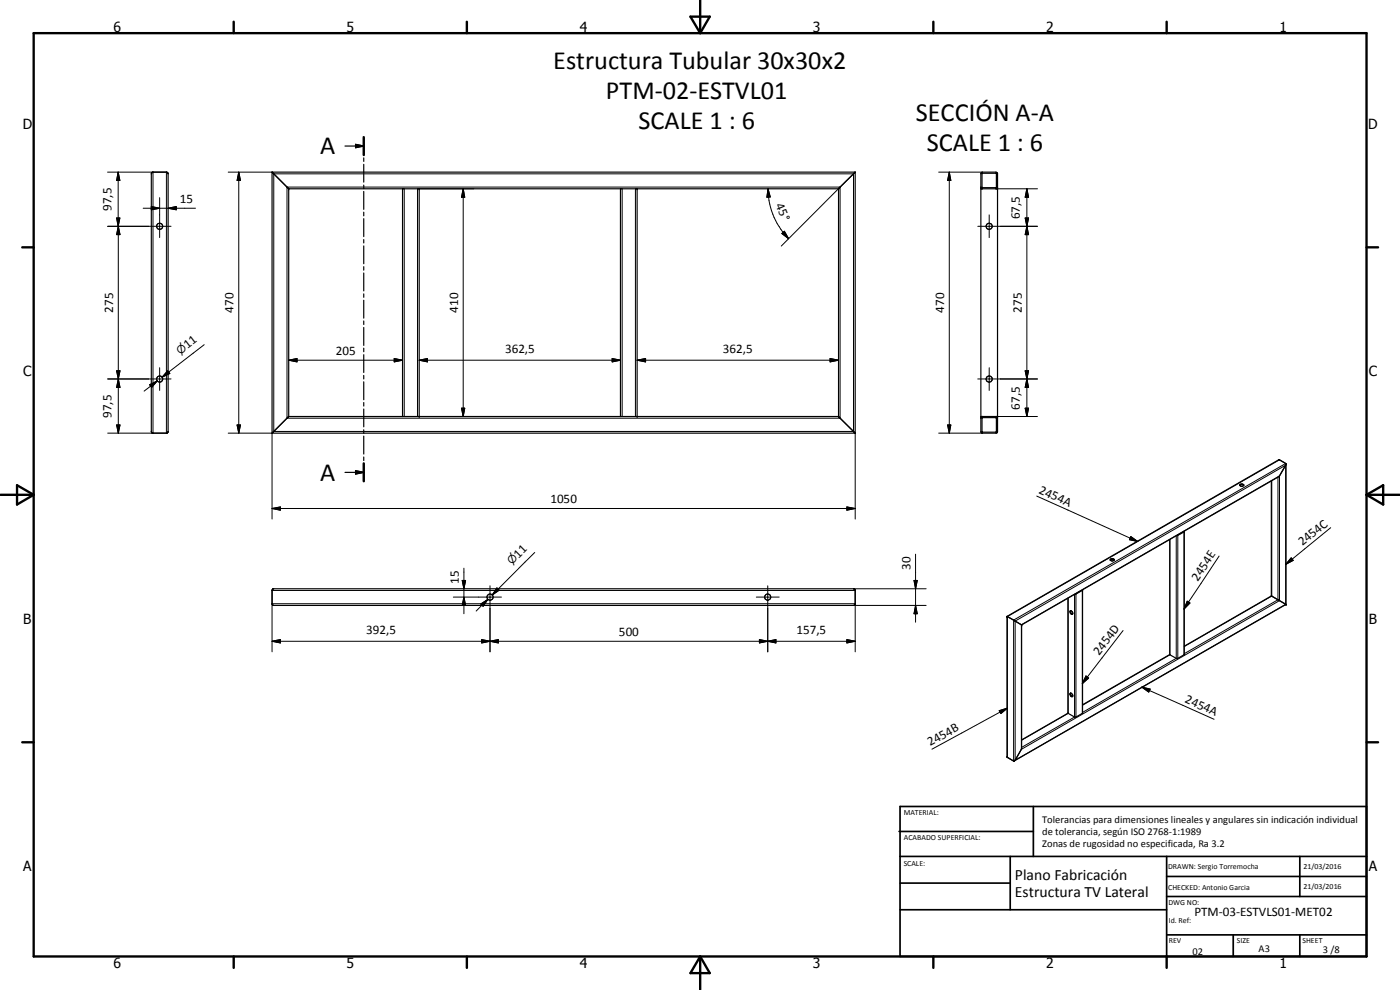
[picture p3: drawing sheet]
<svg xmlns="http://www.w3.org/2000/svg" width="420mm" height="297mm" viewBox="0 0 420 297" stroke-linecap="round" stroke-linejoin="round" font-family="sans-serif">
<g fill="none" stroke="#000" stroke-width=".35">
<path d="M45.5 51.9l.4-.3h4l.5 .6v77.3l-.3 .5h-4.3l-.4-.5zM81.6 51.6v78.4h175.1v-78.4M81.6 51.6l5 5M81.6 51.6h175.1M86.6 56.6v68.4M86.6 56.6h165.1M103.5 43.8h5.7M106.7 43.3l2.5 .5-2.5 .5zM109.2 41.1v5.4M109.2 47.4v1M109.2 49.3v5.4M109.2 55.5v1.1"/>
<path d="M109.2 57.4v5.4M120.8 56.6v68.4M125.8 56.6v68.4M186.2 56.6v68.4M191.2 56.6v68.4M251.7 56.6v68.4M256.7 51.6l-5 5M294.4 56.6h5M294.4 56.3l.3 .3M294.4 51.9l.4-.3h4.1l.5 .4v77.6l-.4 .4h-4.3l-.3-.4zM294.7 52.1l4.3-.1v4.2l-4.2 .1zM299.4 56.3l-.4 .3"/>
<path d="M109.2 63.7v1.1M109.2 65.6v5.4M109.2 71.9v1M109.2 73.8v5.3M109.2 80v1.1M109.2 81.9v5.4M109.2 88.2v1M109.2 90.1v5.4M109.2 96.3v1.1M109.2 98.3v5.3M109.2 104.5v1M109.2 106.4v5.4"/>
<path d="M109.2 112.6v1.1M109.2 114.6v5.3M86.6 125h165.1M86.6 125l-4.9 5M109.2 120.8v1M109.2 122.7v5.4M109.2 128.9v1.1M109.2 130.9v5.3M109.2 137.1v1.1M109.2 139.1v5.3M251.7 125l4.9 5M294.4 125h5"/>
<path d="M294.7 125.4l4.3-.1v4.2l-4.2 .2zM294.8 125.3h.1M294.8 125l-.4 .3M298.9 125l.5 .3M385.9 139.1h.1M385.9 139.1l-2.2-1.1-81.5 47M385.9 139.1v42.3M385.9 139.3l-2.1 3.7-77.2 44.5M103.5 141.7h5.7M106.7 141.2l2.5 .5-2.5 .5zM355.4 159.4v37l-2.2 1.2-2.1-1.2M355.4 159.5l-2.3 1.2"/>
<path d="M372.1 145.5a.61 .61 0 0 1 .6-.3 .61 .61 0 0 1 .5 .5l-.6 .2zM372.1 145.7l.3-.3 .9 .3M381.5 144.3v34.5M81.9 176.7h174.4l.4 .5v3.9l-.4 .6h-174.3l-.4-.6v-3.9zM320.5 179.5v34.5M324.9 177v37l-2.2 1.2-2.2-1.2M324.9 177.1l-2.3 1.2M333.2 168.1l.3-.3 .9 .3M333.2 167.8l.5-.2 .6 .2a.55 .55 0 0 1-.5 .5 .55 .55 0 0 1-.6-.5zM351.1 161.9v34.5M381.5 178.8l4.4 2.5M381.5 178.8l-26.1 15.1"/>
<path d="M302.2 185v42.1l2.2 1.2M302.2 185l4.4 2.5M306.6 187.5v37.1l-2.2 3.7M321.3 183.2a.63 .63 0 0 0-.1 .7 .63 .63 0 0 0 .7 .4M321.4 183.2l-.1 .4 .6 .6M321.4 183.2l.5 .5v.6M351.1 196.4l-26.2 15.1M385.9 181.3v.1M385.9 181.4h.1M385.9 181.4l-81.5 46.9M320.5 214l-13.9 8M321.3 207.9a.6 .6 0 0 1 .6 .4 .6 .6 0 0 1-.3 .7h-.1a.73 .73 0 0 1-.2-1.1z"/>
<path d="M321.3 207.9a.75 .75 0 0 0 .6 1.1"/>
<circle cx="47.9" cy="67.9" r=".92"/>
<circle cx="296.9" cy="67.9" r=".93"/>
<circle cx="47.9" cy="113.7" r=".92"/>
<circle cx="296.9" cy="113.7" r=".92"/>
<circle cx="147.1" cy="179.2" r=".92"/>
<circle cx="230.4" cy="179.1" r=".93"/>
</g>
<g fill="none" stroke="#000" stroke-width=".3">
<path d="M32.3 51.6h13.6v78.4h-13.6M35.5 51.6l.5 2.5h-1zM35.5 51.6v78.4M47.9 59.3v12M49.9 51.6v78.4M68.5 51.6h13.1M71.7 51.6l.5 2.5h-1zM71.7 51.6v78.4M82.2 52.2h173.9v77.3h-173.9zM86.1 56.1h166v69.4h-166zM121.3 56.6v68.4M125.3 56.6v68.4"/>
<path d="M125.8 56.6h16.4M139 56.6l.5 2.6h-1zM139 56.6v68.4M186.7 56.6v68.4M190.7 56.6v68.4M230.5 56.6l.7 2.5-1 .1zM230.5 56.6a21.6 21.6 0 0 0 6.2 15M252.1 56.1l-17.6 17.7M281.7 51.6h13.1M284.9 51.6l.5 2.5h-1zM284.9 51.6v78.4M298.9 56.6h12.5"/>
<path d="M308.2 56.6l.5 2.6h-1zM308.2 56.6v68.4M32.3 67.9h19M35 65.4h1l-.5 2.5zM35.5 67.9l.5 2.5h-1zM43 62.5h15.7M45.4 62l2.5 .5-2.5 .4zM50.4 62.5l2.5-.5v.9zM234.6 70.1l.8-.7 1.3 2.2zM293.4 67.9h18M296.9 64.5v6.8M307.7 65.4h1l-.5 2.5z"/>
<path d="M307.7 65.4l1 5h-1l1-5zM308.2 67.9l.5 2.5h-1zM32.3 113.7h19M35 111.3h1l-.5 2.4zM35.5 113.7l.5 2.5h-1zM44.9 115.4l2.3-1.1-1.7 1.9zM47.2 114.3l-3.9 3M47.9 110.3v6.8M50.3 111.3l.7 .8-2.3 1.1zM50.6 111.6l-1.9 1.6M61.3 103.4l-12.6 9.8M86.6 108.1l2.5-.5v1z"/>
<path d="M86.6 108.1h34.2M118.3 107.6l2.5 .5-2.5 .5zM125.8 108.1l2.5-.5v1zM125.8 108.1h60.4M183.7 107.6l2.5 .5-2.5 .5zM191.2 108.1l2.5-.5v1zM191.2 108.1h60.5M249.1 107.6l2.6 .5-2.6 .5zM293.4 113.7h18M296.9 110.3v6.8M307.7 111.3h1l-.5 2.4zM308.2 113.7l.5 2.5h-1z"/>
<path d="M35 127.5h1l-.5 2.5zM68.5 130h13.1v25.7M71.2 127.5h1l-.5 2.5zM125.8 125h16.4M138.5 122.5h1l-.5 2.5zM256.7 130v25.7M281.7 130h13.1M284.4 127.5h1l-.5 2.5zM298.9 125h12.5M307.7 122.5h1l-.5 2.5zM384 138l-81.7 47v42.2M385.9 139.1l-81.7 47v42.2"/>
<path d="M81.6 152.6l2.5-.5v1zM81.6 152.6h175.1M254.2 152.1l2.5 .5-2.5 .5zM311.1 148.8l30.3 13.7M355.3 159.6v36.9M381.7 144.3v34.6l-26.3 15.1M383.5 143.2v36.8l-28.1 16.1M399.4 158.3l-13.5 11M81.6 177.2h175.1M136 179.2h14.5M138.7 174.2h1l-.5 2.5zM139.2 179.2l.5 2.5h-1z"/>
<path d="M139.2 170.5v13.6M146.4 179.8l-3.5 3.5M147.1 175.8v19.8M149.1 176.4l.7 .7-2.1 1.4zM149.5 176.7l-1.8 1.8M160.5 165.8l-12.8 12.7M227 179.2h6.8M230.4 175.8v19.8M256.1 176.7h21.8M274.3 174.2h1l-.5 2.5zM274.8 166.3v20.4M320.6 179.5v34.5l-14 8.1"/>
<path d="M322.5 178.4v36.7l-15.9 9.1M322.9 178.2v36.9M324.8 177.2v36.8M339.4 161l2 1.5-2.4-.6zM351.1 161.8v34.7l-26.2 15.1M353 160.8v36.7l-28.1 16.2M353.5 160.7v36.8M365.9 166.8l-10.6 16M387.5 167.4l.6 .7-2.2 1.2zM81.6 192.4l2.5-.5v1zM81.6 195.6v-14.5h175.1v14.5M81.6 192.4h175.1"/>
<path d="M144.3 181.2l2.1-1.4-1.4 2.1zM144.6 191.9l2.5 .5-2.5 .5zM144.6 191.9l5 1v-1l-5 1zM147.1 192.4l2.5-.5v1zM227.9 191.9l2.5 .5-2.5 .5zM230.4 192.4l2.5-.5v1zM254.2 191.9l2.5 .5-2.5 .5zM256.1 181.7h21.8M274.8 181.7l.5 2.4h-1zM304.7 186.4l81.2-46.8v41.7l-81.2 46.8zM306.5 187.5l77.5-44.7v37.4l-77.5 44.6zM337 189.2l-12.2 15.9"/>
<path d="M356.3 180.4l.8 .5-1.8 1.9zM299.9 213.2l2.4-.7-1.9 1.6zM302.3 212.5l-22.6 12.3M325.9 202.8l.8 .7-1.9 1.6zM342.7 206.2l2.5 .6-.4 .8zM342.7 206.2l21.7 9.6"/>
</g>
<g fill="#000">
<circle cx="86.6" cy="56.6" r=".18"/>
<circle cx="125.8" cy="56.6" r=".18"/>
<circle cx="191.2" cy="56.6" r=".18"/>
<circle cx="251.7" cy="56.6" r=".18"/>
<circle cx="299.4" cy="56.6" r=".18"/>
<circle cx="125.8" cy="125" r=".18"/>
<circle cx="191.2" cy="125" r=".18"/>
<circle cx="299.4" cy="125" r=".18"/>
<circle cx="302.2" cy="185" r=".18"/>
<circle cx="306.6" cy="187.5" r=".18"/>
<circle cx="385.9" cy="181.4" r=".18"/>
</g>
<g fill="none" stroke="#000" stroke-width=".71">
<path d="M10.1 9.9h400v277.1h-400zM70.1 6.5v3.4M140.1 6.5v3.4M207.2 5h5.8l-2.9 4.9zM210.1 0v9.9M280.1 6.5v3.4M350.1 6.5v3.4M109.2 41.1v5.4M6.7 74.2h3.4M410.1 74.2h3.5M109.2 139v5.4M.1 148.5h10"/>
<path d="M5.1 145.6l5 2.9-5 2.9zM410.1 148.5h10M410.1 148.5l5-2.9v5.8zM6.7 222.7h3.4M410.1 222.7h3.5M70.1 287v3.4M140.1 287v3.4M210.1 287v10M210.1 287l2.9 5h-5.8zM280.1 287v3.4M350.1 287v3.4"/>
</g>
<g fill="none" stroke="#000" stroke-width=".51">
<path d="M269.8 249.5h40.3M270.1 242h140v45h-140zM270.1 257h140M303.2 257v16M310.1 242v15M350.1 257v30M390.1 257v12M270.1 265h33.1M270.1 273h80M350.1 269h60M350.1 263h60M350.1 280.5h60"/>
<path d="M370.1 280.5v6.5M390.1 280.5v6.5"/>
</g>
<g fill="#000">
<path d="M35.5 51.6l.5 2.5h-1zM71.7 51.6l.5 2.5h-1zM106.7 43.3l2.5 .5-2.5 .5zM139 56.6l.5 2.6h-1zM230.5 56.6l.7 2.5-1 .1zM284.9 51.6l.5 2.5h-1zM308.2 56.6l.5 2.6h-1zM35 65.4h1l-.5 2.5zM35.5 67.9l.5 2.5h-1zM45.4 62l2.5 .5-2.5 .4zM50.4 62.5l2.5-.5v.9zM234.6 70.1l.8-.7 1.3 2.2z"/>
<path d="M307.7 65.4h1l-.5 2.5zM308.2 67.9l.5 2.5h-1zM35 111.3h1l-.5 2.4zM35.5 113.7l.5 2.5h-1zM44.9 115.4l2.3-1.1-1.7 1.9zM50.3 111.3l.7 .8-2.3 1.1zM86.6 108.1l2.5-.5v1zM118.3 107.6l2.5 .5-2.5 .5zM125.8 108.1l2.5-.5v1zM183.7 107.6l2.5 .5-2.5 .5zM191.2 108.1l2.5-.5v1zM249.1 107.6l2.6 .5-2.6 .5z"/>
<path d="M307.7 111.3h1l-.5 2.4zM308.2 113.7l.5 2.5h-1zM35 127.5h1l-.5 2.5zM71.2 127.5h1l-.5 2.5zM138.5 122.5h1l-.5 2.5zM284.4 127.5h1l-.5 2.5zM307.7 122.5h1l-.5 2.5zM81.6 152.6l2.5-.5v1zM106.7 141.2l2.5 .5-2.5 .5zM254.2 152.1l2.5 .5-2.5 .5zM138.7 174.2h1l-.5 2.5zM149.1 176.4l.7 .7-2.1 1.4z"/>
<path d="M274.3 174.2h1l-.5 2.5zM339.4 161l2 1.5-2.4-.6zM387.5 167.4l.6 .7-2.2 1.2zM81.6 192.4l2.5-.5v1zM139.2 179.2l.5 2.5h-1zM144.6 191.9l2.5 .5-2.5 .5zM144.3 181.2l2.1-1.4-1.4 2.1zM147.1 192.4l2.5-.5v1zM227.9 191.9l2.5 .5-2.5 .5zM230.4 192.4l2.5-.5v1zM254.2 191.9l2.5 .5-2.5 .5zM274.8 181.7l.5 2.4h-1z"/>
<path d="M356.3 180.4l.8 .5-1.8 1.9zM299.9 213.2l2.4-.7-1.9 1.6zM325.9 202.8l.8 .7-1.9 1.6zM342.7 206.2l2.5 .6-.4 .8z"/>
</g>
<g font-size="7.9">
<text x="166" y="20.7">Estructura Tubular 30x30x2</text>
<text x="181.9" y="29.6">PTM-02-ESTVL01</text>
<text x="191.6" y="38.7">SCALE 1 : 6</text>
<text x="274.9" y="36.4">SECCIÓN A-A</text>
<text x="96.1" y="46.4">A</text>
<text x="278.1" y="45.4">SCALE 1 : 6</text>
<text x="96.1" y="144.3">A</text>
</g>
<g font-size="4.7">
<text x="304.6" y="263.9">Plano Fabricación</text>
<text x="304.6" y="269.3">Estructura TV Lateral</text>
</g>
<g font-size="4.2">
<text x="34" y="9.6">6</text>
<text x="104" y="9.6">5</text>
<text x="174" y="9.6">4</text>
<text x="244" y="9.6">3</text>
<text x="314" y="9.6">2</text>
<text x="384" y="9.6">1</text>
<text x="6.8" y="38.7">D</text>
<text x="410.6" y="38.7">D</text>
<text x="7" y="112.9">C</text>
<text x="410.8" y="112.9">C</text>
<text x="7" y="187.1">B</text>
<text x="410.8" y="187.1">B</text>
<text x="7" y="261.4">A</text>
<text x="410.8" y="261.4">A</text>
<text x="34" y="290.4">6</text>
<text x="104" y="290.4">5</text>
<text x="174" y="290.4">4</text>
<text x="244" y="290.4">3</text>
<text x="314" y="290.4">2</text>
<text x="384" y="290.4">1</text>
</g>
<g font-size="3.9">
<text x="33.4" y="63.3" transform="rotate(-90 33.4 63.3)">97,5</text>
<text x="53.9" y="60.9">15</text>
<text x="232.8" y="61.6" transform="rotate(67 232.8 61.6)">45°</text>
<text x="306.1" y="65.8" transform="rotate(-90 306.1 65.8)">67,5</text>
<text x="34" y="93.9" transform="rotate(-90 34 93.9)">275</text>
<text x="70.1" y="93.9" transform="rotate(-90 70.1 93.9)">470</text>
<text x="137.5" y="93.9" transform="rotate(-90 137.5 93.9)">410</text>
<text x="283.3" y="93.9" transform="rotate(-90 283.3 93.9)">470</text>
<text x="306.7" y="93.9" transform="rotate(-90 306.7 93.9)">275</text>
<text x="56.2" y="104.7" transform="rotate(-38 56.2 104.7)">11</text>
<text x="100.8" y="106.5">205</text>
<text x="151.6" y="106">362,5</text>
<text x="216.9" y="106">362,5</text>
<text x="33.5" y="125.4" transform="rotate(-90 33.5 125.4)">97,5</text>
<text x="306.1" y="122.9" transform="rotate(-90 306.1 122.9)">67,5</text>
<text x="311.6" y="147.9" transform="rotate(24 311.6 147.9)">2454A</text>
<text x="165.2" y="151">1050</text>
<text x="155.6" y="167.6" transform="rotate(-45 155.6 167.6)">11</text>
<text x="390.9" y="163.9" transform="rotate(-39 390.9 163.9)">2454C</text>
<text x="273.2" y="171" transform="rotate(-90 273.2 171)">30</text>
<text x="137.7" y="175.3" transform="rotate(-90 137.7 175.3)">15</text>
<text x="359.5" y="174.5" transform="rotate(-56 359.5 174.5)">2454E</text>
<text x="109.9" y="190.3">392,5</text>
<text x="185.7" y="190.9">500</text>
<text x="239" y="190.3">157,5</text>
<text x="329.9" y="196.8" transform="rotate(-52 329.9 196.8)">2454D</text>
<text x="355.4" y="210.7" transform="rotate(24 355.4 210.7)">2454A</text>
<text x="279.1" y="223.9" transform="rotate(-28 279.1 223.9)">2454B</text>
<text x="358.5" y="275">PTM-03-ESTVLS01-MET02</text>
</g>
<g font-size="3.3">
<text x="54" y="106.4" transform="rotate(-38 54 106.4)">n</text>
<text x="153.6" y="169.6" transform="rotate(-45 153.6 169.6)">n</text>
</g>
<g font-size="3.1">
<text x="312.7" y="246.8">Tolerancias para dimensiones lineales y angulares sin indicación individual</text>
<text x="312.7" y="250.4">de tolerancia, según ISO 2768-1:1989</text>
<text x="312.7" y="254">Zonas de rugosidad no especificada, Ra 3.2</text>
<text x="357.9" y="286.4">02</text>
<text x="377.7" y="285.6">A3</text>
<text x="397" y="285.9">3 /8</text>
</g>
<g font-size="2.4">
<text x="271.2" y="244.4">MATERIAL:</text>
<text x="271.3" y="252">ACABADO SUPERFICIAL:</text>
<text x="271.2" y="259.7">SCALE:</text>
<text x="350.6" y="260.8">DRAWN: Sergio Torremocha</text>
<text x="391.2" y="260.6">21/03/2016</text>
<text x="350.6" y="267">CHECKED: Antonio Garcia</text>
<text x="391.2" y="266.7">21/03/2016</text>
<text x="350.6" y="271.4">DWG NO:</text>
<text x="350.8" y="276.9">Id. Ref:</text>
<text x="350.8" y="282.8">REV</text>
<text x="371.2" y="282.9">SIZE</text>
<text x="390.9" y="282.9">SHEET</text>
</g>
</svg>
